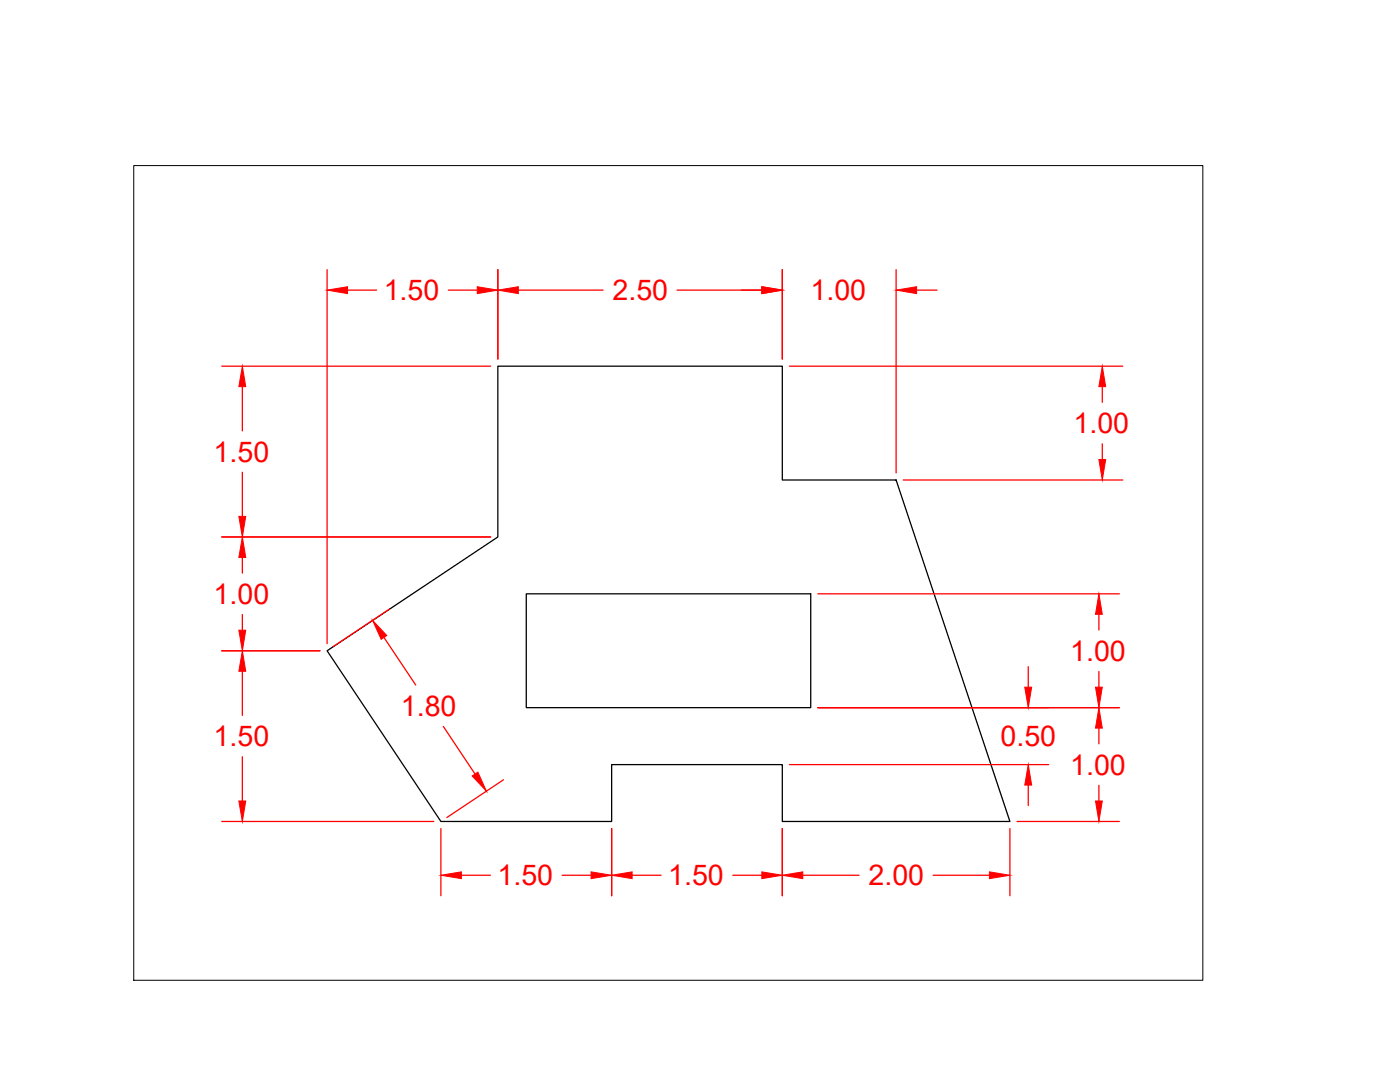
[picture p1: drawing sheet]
<svg xmlns="http://www.w3.org/2000/svg" width="279mm" height="216mm" viewBox="0 0 279 216" stroke-linecap="round" stroke-linejoin="round" font-family="sans-serif">
<!-- layer: 0 -->
<path d="M99.4 73.1h56.7v22.7h22.7l22.7 68.1h-45.4v-11.3h-34v11.3h-34.1l-22.7-34 34.1-22.8zM105 118.5h56.8v22.7h-56.8z" fill="none" stroke="#000" stroke-width=".25"/>
<g fill="none" stroke="#f00" stroke-width=".25">
<path d="M65.3 53.8v74.6M69.4 57.9h5.8M89.5 57.9h5.8M99.4 53.8v17.8M103.4 57.9h17M135.1 57.9h16.9M156.1 53.8v17.8M178.8 53.8v40.6M182.9 57.9h4.1M44.3 73.1h53.6M48.4 77.2v8.8M157.5 73.1h66.6"/>
<path d="M220 77.2v3.1M48.4 94.2v8.8M180.3 95.8h43.8M220 88.6v3.1M44.3 107.1h53.6M48.4 111.2v3.2M163.2 118.5h60.2M44.3 129.9h19.6M48.4 122.6v3.2M48.4 133.9v8.8M76.6 127.2l6.4 9.5M77.8 121.5l-11.3 7.6"/>
<path d="M205.2 133v4.1M219.3 122.6v3.1M219.3 134v3.1M48.4 151v8.8M88.5 144.9l6.3 9.6M100.5 155.6l-11.3 7.5M157.5 152.6h51.8M163.2 141.2h60.2M205.2 156.7v4M219.3 145.3v3.1M219.3 156.7v3.1M44.3 163.9h42.3"/>
<path d="M88 165.3v13.4M92.1 174.6h5.8M112.2 174.6h5.8M122.1 165.3v13.4M126.2 174.6h5.7M146.2 174.6h5.8M156.1 165.3v13.4M160.2 174.6h11.3M186.2 174.6h11.3M201.5 165.3v13.4M203 163.9h20.4"/>
</g>
<g fill="#f00" stroke="#f00" stroke-width=".2">
<path d="M99.4 57.9l4-.7v1.4z"/>
<path d="M152 57.2l4.1 .7-4.1 .7z"/>
<path d="M48.4 73.1l.6 4.1h-1.3z"/>
<path d="M47.7 103h1.3l-.6 4.1z"/>
<path d="M48.4 107.1l.6 4.1h-1.3z"/>
<path d="M47.7 125.8h1.3l-.6 4.1z"/>
<path d="M74.4 123.8l2.8 3-1.1 .8z"/>
<path d="M94.2 154.8l1.2-.7 1.7 3.8z"/>
<path d="M48.4 129.9l.6 4h-1.3z"/>
<path d="M47.7 159.8h1.3l-.6 4.1z"/>
<path d="M88 174.6l4.1-.6v1.3z"/>
<path d="M118 174l4.1 .6-4.1 .7z"/>
<path d="M122.1 174.6l4.1-.6v1.3z"/>
<path d="M152 174l4.1 .6-4.1 .7z"/>
<path d="M156.1 174.6l4.1-.6v1.3z"/>
<path d="M197.5 174l4 .6-4 .7z"/>
<path d="M219.3 141.2l.7 4.1h-1.4z"/>
<path d="M218.6 159.8h1.4l-.7 4.1z"/>
<path d="M204.5 137.1h1.4l-.7 4.1z"/>
<path d="M205.2 152.6l.7 4.1h-1.4z"/>
<path d="M219.3 118.5l.7 4.1h-1.4z"/>
<path d="M218.6 137.1h1.4l-.7 4.1z"/>
<path d="M220 73.1l.7 4.1h-1.4z"/>
<path d="M219.3 91.7h1.4l-.7 4.1z"/>
<path d="M178.8 57.9l4.1-.7v1.4z"/>
<path d="M65.3 57.9l4.1-.7v1.4z"/>
<path d="M95.3 57.2l4.1 .7-4.1 .7z"/>
</g>
<path d="M26.7 33h213.4v162.6h-213.4z" fill="none" stroke="#000" stroke-width=".2"/>
<g font-size="5.7" fill="#f00">
<text x="76.6" y="59.9">1.50</text>
<text x="122.2" y="59.9">2.50</text>
<text x="161.8" y="59.9">1.00</text>
<text x="214.2" y="86.4">1.00</text>
<text x="42.6" y="92.1">1.50</text>
<text x="42.6" y="120.5">1.00</text>
<text x="213.6" y="131.8">1.00</text>
<text x="80" y="142.8">1.80</text>
<text x="42.6" y="148.9">1.50</text>
<text x="199.7" y="148.9">0.50</text>
<text x="213.6" y="154.6">1.00</text>
<text x="99.3" y="176.7">1.50</text>
<text x="133.3" y="176.7">1.50</text>
<text x="173.3" y="176.7">2.00</text>
</g>
</svg>
